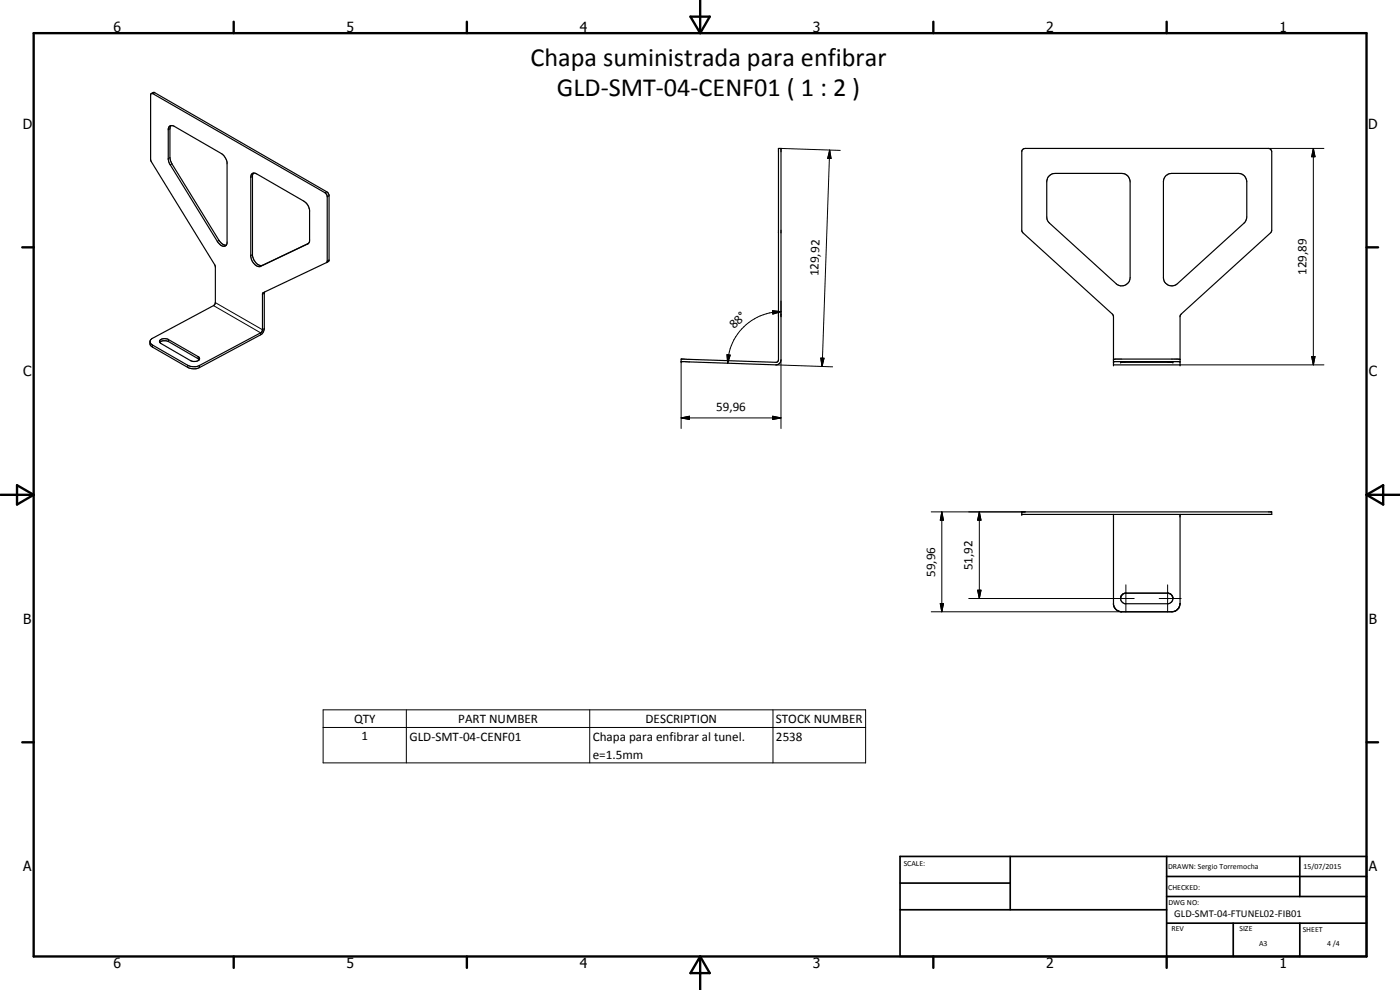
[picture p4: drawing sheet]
<svg xmlns="http://www.w3.org/2000/svg" width="420mm" height="297mm" viewBox="0 0 420 297" stroke-linecap="round" stroke-linejoin="round" font-family="sans-serif">
<g fill="none" stroke="#000" stroke-width=".35">
<path d="M45.2 28.2l.7-.1 51.6 29.7 .7 1.1-.1 19.8-19.2 9.2-.1 11.2-.3 .5-18.6 10a3.8 3.8 0 0 1-3.6 0l-10.5-6.1a1.05 1.05 0 0 1-.8-1 1.05 1.05 0 0 1 .8-1l18.5-10 .3-.7v-10.8l-19.4-31.9zM45.4 28.1l.9-.4 52.1 30.1 .4 .8v19.5l-.8 .7M50.7 38l.6-.3 1 .2 14.1 8.2a4.1 4.1 0 0 1 1.7 2.7v24.1a1.18 1.18 0 0 1-.9 1 1.18 1.18 0 0 1-1.3-.6l-15-24.2-.4-1.2v-9.2zM51.3 37.7l-.3 1v8.6l.3 1.2 14.4 23.6a2.72 2.72 0 0 0 2.2 1.5M75.5 52.2l.6-.3 .9 .3 14.1 8.1a3.8 3.8 0 0 1 1.8 2.8v9.2l-.2 .6-14.5 7a2.82 2.82 0 0 1-2.9-2.9v-24.1zM76.1 51.9l-.3 .7v24.1a3.5 3.5 0 0 0 2.7 3l14.1-6.7M233.6 44.5h.8v63.5a1.52 1.52 0 0 1-1.6 1.5l-28.4-1v-.8l28.5 1 .6-.3zM306.9 44.9l.8-.4h72.9l.7 .2 .2 .4 .1 24.4-27.4 25.1-.1 14.9h-19.9l-.1-14.9-27.4-25.1v-24.2zM314.8 52.9l.8-.7 1-.2h20a2.51 2.51 0 0 1 2.6 2.5v28.8a2.51 2.51 0 0 1-1.5 2.3 2.51 2.51 0 0 1-2.7-.5l-20.5-18.7-.4-1.3v-10.6l.3-1zM350 52.6l.9-.5 .8-.1h19.9a2.51 2.51 0 0 1 2.6 2.5v10.6l-.4 1.3-20.5 18.7a2.5 2.5 0 0 1-2.6 .5 2.5 2.5 0 0 1-1.5-2.3v-28.8l.2-1zM79.4 87.6l-.1 11-.7 1.6-18.7 10.1a4.1 4.1 0 0 1-3.6-.1l-10.8-6.2-.4-.5-.1-1M48 102.7l1-.5 1.6 .3 9.2 5.4"/>
<path d="M48.2 101.9a2.48 2.48 0 0 1 2.4 0l8.8 5.1a.72 .72 0 0 1 .5 .8 .72 .72 0 0 1-.8 .6l-1.2 .1-.7-.3-8.9-5.1-.4-.6zM334.2 108.6h19.9M334.2 107.8h19.9M336.4 108.6h15.6zM354.1 108.6h.1M306.7 153.6h75v.7h-75zM334.2 154.3v27.1l.6 1.3M354.1 154.3v26.8M336.4 179a1.58 1.58 0 0 0 1.2 2.1h13.4a1.58 1.58 0 0 0 .9-2.1M337.3 178.1l-.8 .8M337.9 178l-.6 .1M350.4 178l.8 .2"/>
<path d="M351.2 178.2l.6 .6M351.2 178.2l-.5-.2h-13.1l-1.1 .8-.2 .6M351.2 178.2l.5 .4 .3 .8M334.8 182.7l.5 .5M335.3 183.2l1 .4 16.1-.1M335.3 183.2l.3 .1M336.3 183.5l.3 .1M352.4 183.4l-.7 .2M353 183.2l-.6 .3M353 183.2l-.6 .2M353.3 183l-.3 .2M353.8 182.4l-.8 .8"/>
<path d="M353.8 182.4l-.3 .3M354.1 181.1l-.3 1.3"/>
</g>
<g fill="none" stroke="#000" stroke-width=".3">
<path d="M46.4 27.8l-.5 .3M51 38.7l-.5 .2M51 47.3l-.5 .3M51.6 49.1l-.5 .3M75.8 52.9l-.5 .3M98 57.5l-.5 .3M98.8 58.8l-.6 .3M234.4 44.5l17.8 .6M249 45l.4 2.5h-1zM249 45l-2.3 65M380.6 44.5h16.7M394.2 44.5l.5 2.5h-1.1z"/>
<path d="M394.2 44.5v65M65.7 72.1l-.5 .3M75.8 76.4l-.5 .3M78.7 79.6l-.5 .3M92.4 73.2h.1M98.8 78l-.6 .3M64.1 91.7l14.1 8.2v.6M64.6 90.8l14.2 8.1 .5-.3M79.3 88l-.5 .3M231.8 93.2l2.6 .3-2.5 .7zM234.4 90.3v4.7M234.4 93.5a16.1 16.1 0 0 0-16 15.5"/>
<path d="M45.8 103.5v.6M50.6 101.9v.6M56.3 109.6v.6M59.4 107v.6M59.9 109.6v.7M204.4 108.5v20.1M218.2 106.4l.9 .2-.7 2.4zM232.8 109.5l17.1 .6M234.4 108v20.6M246.3 107.4l1 .1-.6 2.5zM354.1 109.5h43.2M393.6 107h1.1l-.5 2.5z"/>
<path d="M204.4 125.4l2.5-.5v1zM204.4 125.4h30M231.9 124.9l2.5 .5-2.5 .5zM279.5 153.6h28.2M282.6 153.6l.6 2.5h-1zM282.6 153.6v30M293.9 153.6l.5 2.5h-1zM293.9 153.6v26M290.7 179.6h49.7M293.4 177.1h1l-.5 2.5zM337.9 175.5v8.1M347.9 179.6h6.6"/>
<path d="M350.4 175.5v8.1M279.5 183.6h57.1M282.2 181.1h1l-.6 2.5zM97 213h162.8v15.9h-162.8zM97 218.3h162.8M122 213v15.9M177 213v15.9M232 213v15.9"/>
</g>
<g fill="#000">
<circle cx="204.4" cy="108.5" r=".18"/>
<circle cx="334.2" cy="108.6" r=".18"/>
<circle cx="334.2" cy="109.5" r=".18"/>
<circle cx="334.2" cy="107.8" r=".18"/>
<circle cx="336.3" cy="108.6" r=".18"/>
<circle cx="352" cy="108.6" r=".18"/>
<circle cx="354.1" cy="109.5" r=".18"/>
<circle cx="306.7" cy="153.6" r=".18"/>
<circle cx="306.7" cy="154.3" r=".18"/>
</g>
<g fill="none" stroke="#000" stroke-width=".71">
<path d="M10.1 9.9h400v277.1h-400zM70.1 6.5v3.4M140.1 6.5v3.4M207.2 5h5.8l-2.9 4.9zM210.1 0v9.9M280.1 6.5v3.4M350.1 6.5v3.4M6.7 74.2h3.4M410.1 74.2h3.5M.1 148.5h10M5.1 145.6l5 2.9-5 2.9zM410.1 148.5h10"/>
<path d="M410.1 148.5l5-2.9v5.8zM6.7 222.7h3.4M410.1 222.7h3.5M70.1 287v3.4M140.1 287v3.4M210.1 287v10M210.1 287l2.9 5h-5.8zM280.1 287v3.4M350.1 287v3.4"/>
</g>
<path d="M270.1 257h140v30h-140zM303.2 257v16M350.1 257v30M390.1 257v12M270.1 265h33.1M270.1 273h80M350.1 277h60M350.1 269h60M350.1 263h60M370.1 277v10M390.1 277v10" fill="none" stroke="#000" stroke-width=".51"/>
<path d="M249 45l.4 2.5h-1zM394.2 44.5l.5 2.5h-1.1zM231.8 93.2l2.6 .3-2.5 .7zM218.2 106.4l.9 .2-.7 2.4zM246.3 107.4l1 .1-.6 2.5zM393.6 107h1.1l-.5 2.5zM204.4 125.4l2.5-.5v1zM231.9 124.9l2.5 .5-2.5 .5zM282.6 153.6l.6 2.5h-1zM293.9 153.6l.5 2.5h-1zM293.4 177.1h1l-.5 2.5zM282.2 181.1h1l-.6 2.5z" fill="#000"/>
<g font-size="7.9">
<text x="159.2" y="19.9">Chapa suministrada para enfibrar</text>
<text x="167.1" y="28.8">GLD-SMT-04-CENF01 ( 1 : 2 )</text>
</g>
<g font-size="4.2">
<text x="34" y="9.6">6</text>
<text x="104" y="9.6">5</text>
<text x="174" y="9.6">4</text>
<text x="244" y="9.6">3</text>
<text x="314" y="9.6">2</text>
<text x="384" y="9.6">1</text>
<text x="6.8" y="38.7">D</text>
<text x="410.6" y="38.7">D</text>
<text x="7" y="112.9">C</text>
<text x="410.8" y="112.9">C</text>
<text x="7" y="187.1">B</text>
<text x="410.8" y="187.1">B</text>
<text x="7" y="261.4">A</text>
<text x="410.8" y="261.4">A</text>
<text x="34" y="290.4">6</text>
<text x="104" y="290.4">5</text>
<text x="174" y="290.4">4</text>
<text x="244" y="290.4">3</text>
<text x="314" y="290.4">2</text>
<text x="384" y="290.4">1</text>
</g>
<g font-size="3.9">
<text x="245.6" y="82.9" transform="rotate(-88 245.6 82.9)">129,92</text>
<text x="392.1" y="82.5" transform="rotate(-90 392.1 82.5)">129,89</text>
<text x="220.3" y="98.8" transform="rotate(-44 220.3 98.8)">88°</text>
<text x="214.9" y="123.3">59,96</text>
<text x="280.6" y="173.1" transform="rotate(-90 280.6 173.1)">59,96</text>
<text x="291.8" y="171.1" transform="rotate(-90 291.8 171.1)">51,92</text>
<text x="106.2" y="216.9">QTY</text>
<text x="137.5" y="216.9">PART NUMBER</text>
<text x="193.7" y="216.9">DESCRIPTION</text>
<text x="232.9" y="216.9">STOCK NUMBER</text>
<text x="108.5" y="222.2">1</text>
<text x="122.9" y="222.2">GLD-SMT-04-CENF01</text>
<text x="177.9" y="222.3">Chapa para enfibrar al tunel.</text>
<text x="177.9" y="227.6">e=1.5mm</text>
<text x="232.9" y="222.2">2538</text>
</g>
<text font-size="3.1" x="352.4" y="275.2">GLD-SMT-04-FTUNEL02-FIB01</text>
<g font-size="2.4">
<text x="271.2" y="259.7">SCALE:</text>
<text x="350.6" y="260.8">DRAWN: Sergio Torremocha</text>
<text x="391.2" y="260.6">15/07/2015</text>
<text x="350.6" y="267">CHECKED:</text>
<text x="350.6" y="271.4">DWG NO:</text>
<text x="351.6" y="279.3">REV</text>
<text x="372" y="279.4">SIZE</text>
<text x="391" y="279.6">SHEET</text>
<text x="377.9" y="283.8">A3</text>
<text x="398.3" y="283.8">4 /4</text>
</g>
</svg>
